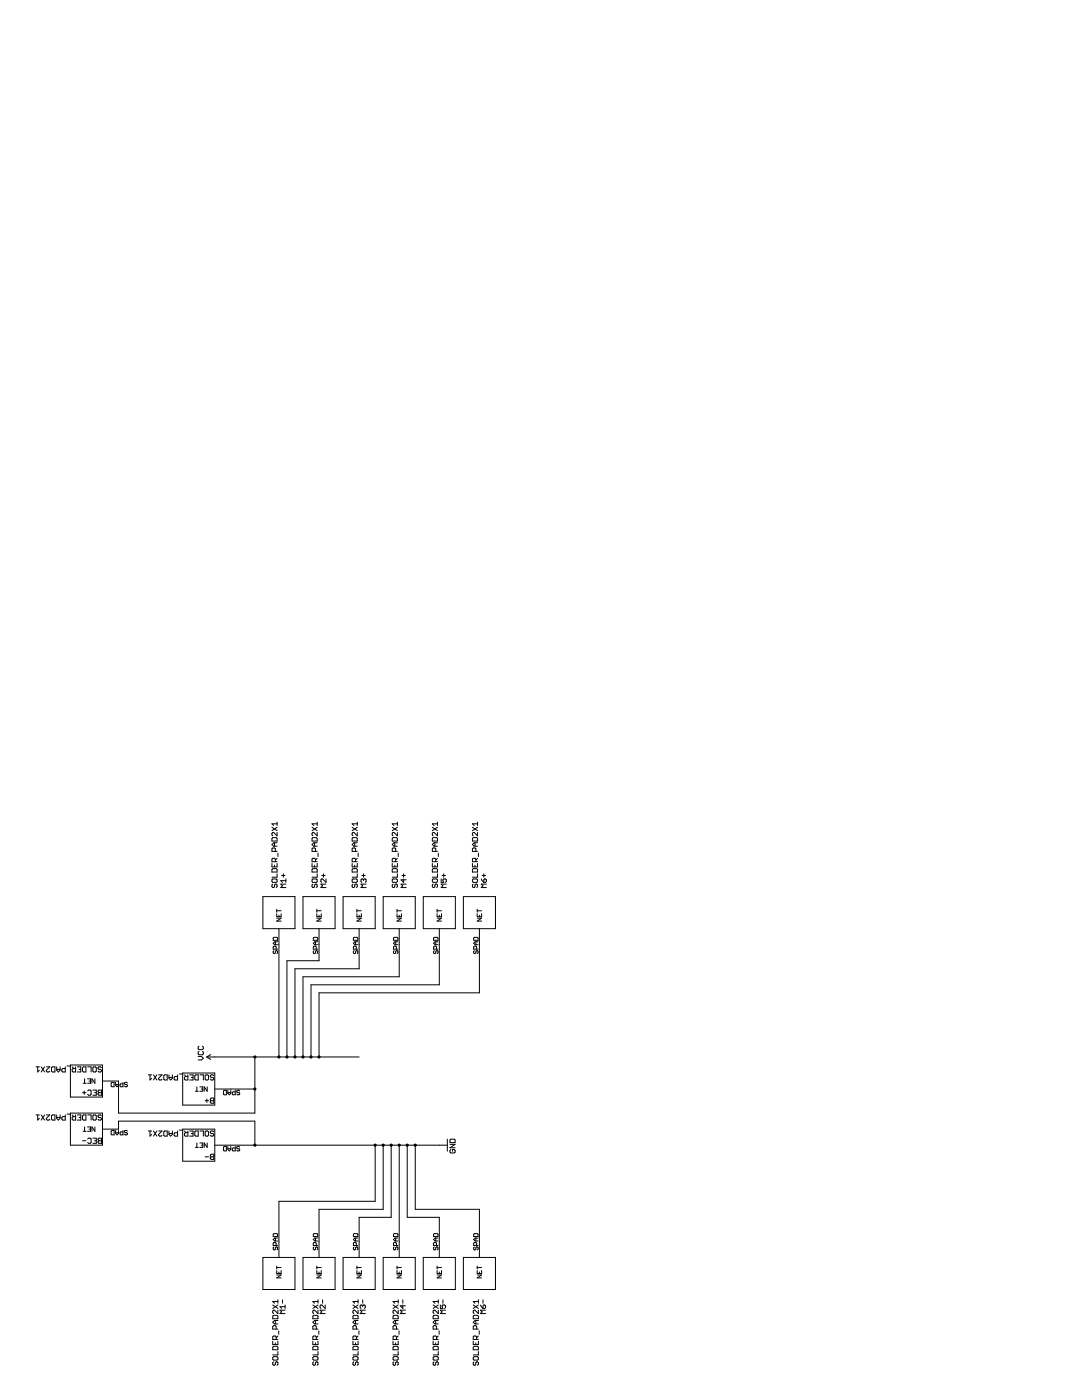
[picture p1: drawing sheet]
<?xml version="1.0" encoding="utf-8"?>
<!DOCTYPE eagle SYSTEM "eagle.dtd">
<eagle version="6.4">
<drawing>
<settings>
<setting alwaysvectorfont="no"/>
<setting verticaltext="up"/>
</settings>
<grid distance="0.1" unitdist="inch" unit="inch" style="lines" multiple="1" display="no" altdistance="0.01" altunitdist="inch" altunit="inch"/>
<schematic xreflabel="%F%N/%S.%C%R" xrefpart="/%S.%C%R">
<libraries>
<library name="SparkFun">
<symbols>
<symbol name="GND">
<wire x1="-1.905" y1="0" x2="1.905" y2="0" width="0.254" layer="94"/>
<text x="-2.54" y="-2.54" size="1.778" layer="96">&gt;VALUE</text>
<pin name="GND" x="0" y="2.54" visible="off" length="short" direction="sup" rot="R270"/>
</symbol>
<symbol name="VCC2">
<wire x1="0.762" y1="1.27" x2="0" y2="2.54" width="0.254" layer="94"/>
<wire x1="0" y1="2.54" x2="-0.762" y2="1.27" width="0.254" layer="94"/>
<text x="-1.016" y="3.556" size="1.778" layer="96">&gt;VALUE</text>
<pin name="VCC" x="0" y="0" visible="off" length="short" direction="sup" rot="R90"/>
</symbol>
</symbols>
<devicesets>
<deviceset name="GND" prefix="GND">
<gates>
<gate name="1" symbol="GND" x="0" y="0"/>
</gates>
<devices>
<device name="">
<technologies>
<technology name=""/>
</technologies>
</device>
</devices>
</deviceset>
<deviceset name="VCC" prefix="P+">
<gates>
<gate name="1" symbol="VCC2" x="0" y="0"/>
</gates>
<devices>
<device name="">
<technologies>
<technology name=""/>
</technologies>
</device>
</devices>
</deviceset>
</devicesets>
</library>
<library name="JCM">
<symbols>
<symbol name="SOLDER_PAD">
<wire x1="-5.08" y1="5.08" x2="-5.08" y2="-5.08" width="0.254" layer="94"/>
<wire x1="-5.08" y1="-5.08" x2="5.08" y2="-5.08" width="0.254" layer="94"/>
<wire x1="5.08" y1="-5.08" x2="5.08" y2="5.08" width="0.254" layer="94"/>
<wire x1="5.08" y1="5.08" x2="-5.08" y2="5.08" width="0.254" layer="94"/>
<text x="-4.826" y="2.794" size="1.778" layer="95">&gt;NAME</text>
<text x="-4.826" y="-4.572" size="1.778" layer="96">&gt;VALUE</text>
<pin name="NET" x="-10.16" y="0" length="middle"/>
</symbol>
</symbols>
<devicesets>
<deviceset name="SOLDER_PAD">
<gates>
<gate name="G$1" symbol="SOLDER_PAD" x="0" y="0"/>
</gates>
<devices>
<device name="" package="SOLDER_PAD">
<connects>
<connect gate="G$1" pin="NET" pad="SPAD"/>
</connects>
<technologies>
<technology name=""/>
</technologies>
</device>
<device name="NOSTOP" package="SOLDER_PAD_NOSTOP">
<connects>
<connect gate="G$1" pin="NET" pad="SPAD"/>
</connects>
<technologies>
<technology name=""/>
</technologies>
</device>
<device name="2X1" package="SOLDER_PAD_2X1">
<connects>
<connect gate="G$1" pin="NET" pad="SPAD"/>
</connects>
<technologies>
<technology name=""/>
</technologies>
</device>
</devices>
</deviceset>
</devicesets>
</library>
</libraries>
<attributes>
</attributes>
<variantdefs>
</variantdefs>
<classes>
<class number="0" name="default" width="0" drill="0">
</class>
</classes>
<parts>
<part name="GND1" library="SparkFun" deviceset="GND" device=""/>
<part name="P+" library="SparkFun" deviceset="VCC" device=""/>
<part name="M1+" library="JCM" deviceset="SOLDER_PAD" device="2X1" value="SOLDER_PAD2X1"/>
<part name="M2+" library="JCM" deviceset="SOLDER_PAD" device="2X1" value="SOLDER_PAD2X1"/>
<part name="M3+" library="JCM" deviceset="SOLDER_PAD" device="2X1" value="SOLDER_PAD2X1"/>
<part name="M4+" library="JCM" deviceset="SOLDER_PAD" device="2X1" value="SOLDER_PAD2X1"/>
<part name="M1-" library="JCM" deviceset="SOLDER_PAD" device="2X1" value="SOLDER_PAD2X1"/>
<part name="M2-" library="JCM" deviceset="SOLDER_PAD" device="2X1" value="SOLDER_PAD2X1"/>
<part name="M3-" library="JCM" deviceset="SOLDER_PAD" device="2X1" value="SOLDER_PAD2X1"/>
<part name="M4-" library="JCM" deviceset="SOLDER_PAD" device="2X1" value="SOLDER_PAD2X1"/>
<part name="B-" library="JCM" deviceset="SOLDER_PAD" device="2X1"/>
<part name="B+" library="JCM" deviceset="SOLDER_PAD" device="2X1"/>
<part name="M5-" library="JCM" deviceset="SOLDER_PAD" device="2X1" value="SOLDER_PAD2X1"/>
<part name="M6-" library="JCM" deviceset="SOLDER_PAD" device="2X1" value="SOLDER_PAD2X1"/>
<part name="M5+" library="JCM" deviceset="SOLDER_PAD" device="2X1" value="SOLDER_PAD2X1"/>
<part name="M6+" library="JCM" deviceset="SOLDER_PAD" device="2X1" value="SOLDER_PAD2X1"/>
<part name="BEC-" library="JCM" deviceset="SOLDER_PAD" device="2X1"/>
<part name="BEC+" library="JCM" deviceset="SOLDER_PAD" device="2X1"/>
</parts>
<sheets>
<sheet>
<plain>
</plain>
<instances>
<instance part="GND1" gate="1" x="0" y="48.26"/>
<instance part="P+" gate="1" x="27.94" y="121.92"/>
<instance part="M1+" gate="G$1" x="73.66" y="101.6" smashed="yes">
<attribute name="NAME" x="81.534" y="99.314" size="1.778" layer="95"/>
<attribute name="VALUE" x="81.534" y="102.108" size="1.778" layer="96"/>
</instance>
<instance part="M2+" gate="G$1" x="73.66" y="88.9" smashed="yes">
<attribute name="NAME" x="81.534" y="86.614" size="1.778" layer="95"/>
<attribute name="VALUE" x="81.534" y="89.408" size="1.778" layer="96"/>
</instance>
<instance part="M3+" gate="G$1" x="73.66" y="76.2" smashed="yes">
<attribute name="NAME" x="81.534" y="73.914" size="1.778" layer="95"/>
<attribute name="VALUE" x="81.534" y="76.708" size="1.778" layer="96"/>
</instance>
<instance part="M4+" gate="G$1" x="73.66" y="63.5" smashed="yes">
<attribute name="NAME" x="81.534" y="61.214" size="1.778" layer="95"/>
<attribute name="VALUE" x="81.534" y="64.008" size="1.778" layer="96"/>
</instance>
<instance part="M1-" gate="G$1" x="-40.64" y="101.6" smashed="yes" rot="R180">
<attribute name="NAME" x="-48.514" y="101.346" size="1.778" layer="95" rot="R180"/>
<attribute name="VALUE" x="-48.514" y="103.632" size="1.778" layer="96" rot="R180"/>
</instance>
<instance part="M2-" gate="G$1" x="-40.64" y="88.9" smashed="yes" rot="R180">
<attribute name="NAME" x="-48.514" y="88.646" size="1.778" layer="95" rot="R180"/>
<attribute name="VALUE" x="-48.514" y="90.932" size="1.778" layer="96" rot="R180"/>
</instance>
<instance part="M3-" gate="G$1" x="-40.64" y="76.2" smashed="yes" rot="R180">
<attribute name="NAME" x="-48.514" y="75.946" size="1.778" layer="95" rot="R180"/>
<attribute name="VALUE" x="-48.514" y="78.232" size="1.778" layer="96" rot="R180"/>
</instance>
<instance part="M4-" gate="G$1" x="-40.64" y="63.5" smashed="yes" rot="R180">
<attribute name="NAME" x="-48.514" y="63.246" size="1.778" layer="95" rot="R180"/>
<attribute name="VALUE" x="-48.514" y="65.532" size="1.778" layer="96" rot="R180"/>
</instance>
<instance part="B-" gate="G$1" x="0" y="127" smashed="yes" rot="R90">
<attribute name="NAME" x="-2.794" y="122.174" size="1.778" layer="95" rot="R90"/>
<attribute name="VALUE" x="4.572" y="122.174" size="1.778" layer="96" rot="R90"/>
</instance>
<instance part="B+" gate="G$1" x="17.78" y="127" smashed="yes" rot="R90">
<attribute name="NAME" x="14.986" y="122.174" size="1.778" layer="95" rot="R90"/>
<attribute name="VALUE" x="22.352" y="122.174" size="1.778" layer="96" rot="R90"/>
</instance>
<instance part="M5-" gate="G$1" x="-40.64" y="50.8" smashed="yes" rot="R180">
<attribute name="NAME" x="-48.514" y="50.546" size="1.778" layer="95" rot="R180"/>
<attribute name="VALUE" x="-48.514" y="52.832" size="1.778" layer="96" rot="R180"/>
</instance>
<instance part="M6-" gate="G$1" x="-40.64" y="38.1" smashed="yes" rot="R180">
<attribute name="NAME" x="-48.514" y="37.846" size="1.778" layer="95" rot="R180"/>
<attribute name="VALUE" x="-48.514" y="40.132" size="1.778" layer="96" rot="R180"/>
</instance>
<instance part="M5+" gate="G$1" x="73.66" y="50.8" smashed="yes">
<attribute name="NAME" x="81.534" y="48.514" size="1.778" layer="95"/>
<attribute name="VALUE" x="81.534" y="51.308" size="1.778" layer="96"/>
</instance>
<instance part="M6+" gate="G$1" x="73.66" y="38.1" smashed="yes">
<attribute name="NAME" x="81.534" y="35.814" size="1.778" layer="95"/>
<attribute name="VALUE" x="81.534" y="38.608" size="1.778" layer="96"/>
</instance>
<instance part="BEC-" gate="G$1" x="5.08" y="162.56" smashed="yes" rot="R90">
<attribute name="NAME" x="2.286" y="157.734" size="1.778" layer="95" rot="R90"/>
<attribute name="VALUE" x="9.652" y="157.734" size="1.778" layer="96" rot="R90"/>
</instance>
<instance part="BEC+" gate="G$1" x="20.32" y="162.56" smashed="yes" rot="R90">
<attribute name="NAME" x="17.526" y="157.734" size="1.778" layer="95" rot="R90"/>
<attribute name="VALUE" x="24.892" y="157.734" size="1.778" layer="96" rot="R90"/>
</instance>
</instances>
<busses>
</busses>
<nets>
<net name="GND" class="0">
<segment>
<wire x1="0" y1="71.12" x2="0" y2="68.58" width="0.2032" layer="91"/>
<wire x1="0" y1="68.58" x2="0" y2="66.04" width="0.2032" layer="91"/>
<wire x1="0" y1="66.04" x2="0" y2="63.5" width="0.2032" layer="91"/>
<wire x1="0" y1="63.5" x2="0" y2="60.96" width="0.2032" layer="91"/>
<wire x1="0" y1="60.96" x2="0" y2="58.42" width="0.2032" layer="91"/>
<wire x1="0" y1="58.42" x2="0" y2="50.8" width="0.2032" layer="91"/>
<wire x1="-30.48" y1="63.5" x2="0" y2="63.5" width="0.2032" layer="91"/>
<wire x1="-30.48" y1="76.2" x2="-22.86" y2="76.2" width="0.2032" layer="91"/>
<wire x1="-22.86" y1="76.2" x2="-22.86" y2="66.04" width="0.2032" layer="91"/>
<wire x1="-22.86" y1="66.04" x2="0" y2="66.04" width="0.2032" layer="91"/>
<wire x1="-30.48" y1="88.9" x2="-20.32" y2="88.9" width="0.2032" layer="91"/>
<wire x1="-20.32" y1="88.9" x2="-20.32" y2="68.58" width="0.2032" layer="91"/>
<wire x1="-20.32" y1="68.58" x2="0" y2="68.58" width="0.2032" layer="91"/>
<wire x1="-30.48" y1="101.6" x2="-17.78" y2="101.6" width="0.2032" layer="91"/>
<wire x1="-17.78" y1="101.6" x2="-17.78" y2="71.12" width="0.2032" layer="91"/>
<wire x1="-17.78" y1="71.12" x2="0" y2="71.12" width="0.2032" layer="91"/>
<wire x1="0" y1="116.84" x2="0" y2="109.22" width="0.2032" layer="91"/>
<wire x1="0" y1="109.22" x2="0" y2="71.12" width="0.2032" layer="91"/>
<wire x1="7.62" y1="109.22" x2="0" y2="109.22" width="0.2032" layer="91"/>
<wire x1="0" y1="60.96" x2="-22.86" y2="60.96" width="0.1524" layer="91"/>
<wire x1="-22.86" y1="60.96" x2="-22.86" y2="50.8" width="0.1524" layer="91"/>
<wire x1="-22.86" y1="50.8" x2="-30.48" y2="50.8" width="0.1524" layer="91"/>
<wire x1="0" y1="58.42" x2="-20.32" y2="58.42" width="0.1524" layer="91"/>
<wire x1="-20.32" y1="58.42" x2="-20.32" y2="38.1" width="0.1524" layer="91"/>
<wire x1="-20.32" y1="38.1" x2="-30.48" y2="38.1" width="0.1524" layer="91"/>
<junction x="0" y="63.5"/>
<junction x="0" y="66.04"/>
<junction x="0" y="68.58"/>
<junction x="0" y="71.12"/>
<junction x="0" y="109.22"/>
<junction x="0" y="60.96"/>
<junction x="0" y="58.42"/>
<pinref part="GND1" gate="1" pin="GND"/>
<pinref part="M4-" gate="G$1" pin="NET"/>
<pinref part="M3-" gate="G$1" pin="NET"/>
<pinref part="M2-" gate="G$1" pin="NET"/>
<pinref part="M1-" gate="G$1" pin="NET"/>
<pinref part="B-" gate="G$1" pin="NET"/>
<pinref part="M5-" gate="G$1" pin="NET"/>
<pinref part="M6-" gate="G$1" pin="NET"/>
<wire x1="7.62" y1="109.22" x2="7.62" y2="152.4" width="0.1524" layer="91"/>
<pinref part="BEC-" gate="G$1" pin="NET"/>
<wire x1="7.62" y1="152.4" x2="5.08" y2="152.4" width="0.1524" layer="91"/>
</segment>
</net>
<net name="VCC" class="0">
<segment>
<wire x1="27.94" y1="121.92" x2="27.94" y2="109.22" width="0.2032" layer="91"/>
<wire x1="27.94" y1="109.22" x2="27.94" y2="101.6" width="0.2032" layer="91"/>
<wire x1="27.94" y1="101.6" x2="27.94" y2="99.06" width="0.2032" layer="91"/>
<wire x1="27.94" y1="99.06" x2="27.94" y2="96.52" width="0.2032" layer="91"/>
<wire x1="27.94" y1="96.52" x2="27.94" y2="93.98" width="0.2032" layer="91"/>
<wire x1="63.5" y1="101.6" x2="27.94" y2="101.6" width="0.2032" layer="91"/>
<wire x1="63.5" y1="88.9" x2="58.42" y2="88.9" width="0.2032" layer="91"/>
<wire x1="58.42" y1="88.9" x2="58.42" y2="99.06" width="0.2032" layer="91"/>
<wire x1="58.42" y1="99.06" x2="27.94" y2="99.06" width="0.2032" layer="91"/>
<wire x1="63.5" y1="76.2" x2="55.88" y2="76.2" width="0.2032" layer="91"/>
<wire x1="55.88" y1="76.2" x2="55.88" y2="96.52" width="0.2032" layer="91"/>
<wire x1="55.88" y1="96.52" x2="27.94" y2="96.52" width="0.2032" layer="91"/>
<wire x1="63.5" y1="63.5" x2="53.34" y2="63.5" width="0.2032" layer="91"/>
<wire x1="53.34" y1="63.5" x2="53.34" y2="93.98" width="0.2032" layer="91"/>
<wire x1="53.34" y1="93.98" x2="27.94" y2="93.98" width="0.2032" layer="91"/>
<wire x1="27.94" y1="93.98" x2="27.94" y2="91.44" width="0.2032" layer="91"/>
<wire x1="27.94" y1="91.44" x2="27.94" y2="88.9" width="0.2032" layer="91"/>
<wire x1="27.94" y1="88.9" x2="27.94" y2="76.2" width="0.2032" layer="91"/>
<wire x1="17.78" y1="116.84" x2="17.78" y2="109.22" width="0.2032" layer="91"/>
<wire x1="17.78" y1="109.22" x2="27.94" y2="109.22" width="0.2032" layer="91"/>
<wire x1="10.16" y1="109.22" x2="17.78" y2="109.22" width="0.2032" layer="91"/>
<wire x1="27.94" y1="91.44" x2="50.8" y2="91.44" width="0.1524" layer="91"/>
<wire x1="50.8" y1="91.44" x2="50.8" y2="50.8" width="0.1524" layer="91"/>
<wire x1="50.8" y1="50.8" x2="63.5" y2="50.8" width="0.1524" layer="91"/>
<wire x1="27.94" y1="88.9" x2="48.26" y2="88.9" width="0.1524" layer="91"/>
<wire x1="48.26" y1="88.9" x2="48.26" y2="38.1" width="0.1524" layer="91"/>
<wire x1="48.26" y1="38.1" x2="63.5" y2="38.1" width="0.1524" layer="91"/>
<junction x="27.94" y="101.6"/>
<junction x="27.94" y="99.06"/>
<junction x="27.94" y="96.52"/>
<junction x="27.94" y="109.22"/>
<junction x="27.94" y="93.98"/>
<junction x="17.78" y="109.22"/>
<junction x="27.94" y="91.44"/>
<junction x="27.94" y="88.9"/>
<pinref part="P+" gate="1" pin="VCC"/>
<pinref part="M1+" gate="G$1" pin="NET"/>
<pinref part="M2+" gate="G$1" pin="NET"/>
<pinref part="M3+" gate="G$1" pin="NET"/>
<pinref part="M4+" gate="G$1" pin="NET"/>
<pinref part="B+" gate="G$1" pin="NET"/>
<pinref part="M5+" gate="G$1" pin="NET"/>
<pinref part="M6+" gate="G$1" pin="NET"/>
<wire x1="10.16" y1="109.22" x2="10.16" y2="152.4" width="0.1524" layer="91"/>
<pinref part="BEC+" gate="G$1" pin="NET"/>
<wire x1="10.16" y1="152.4" x2="20.32" y2="152.4" width="0.1524" layer="91"/>
</segment>
</net>
</nets>
</sheet>
</sheets>
</schematic>
</drawing>
</eagle>
